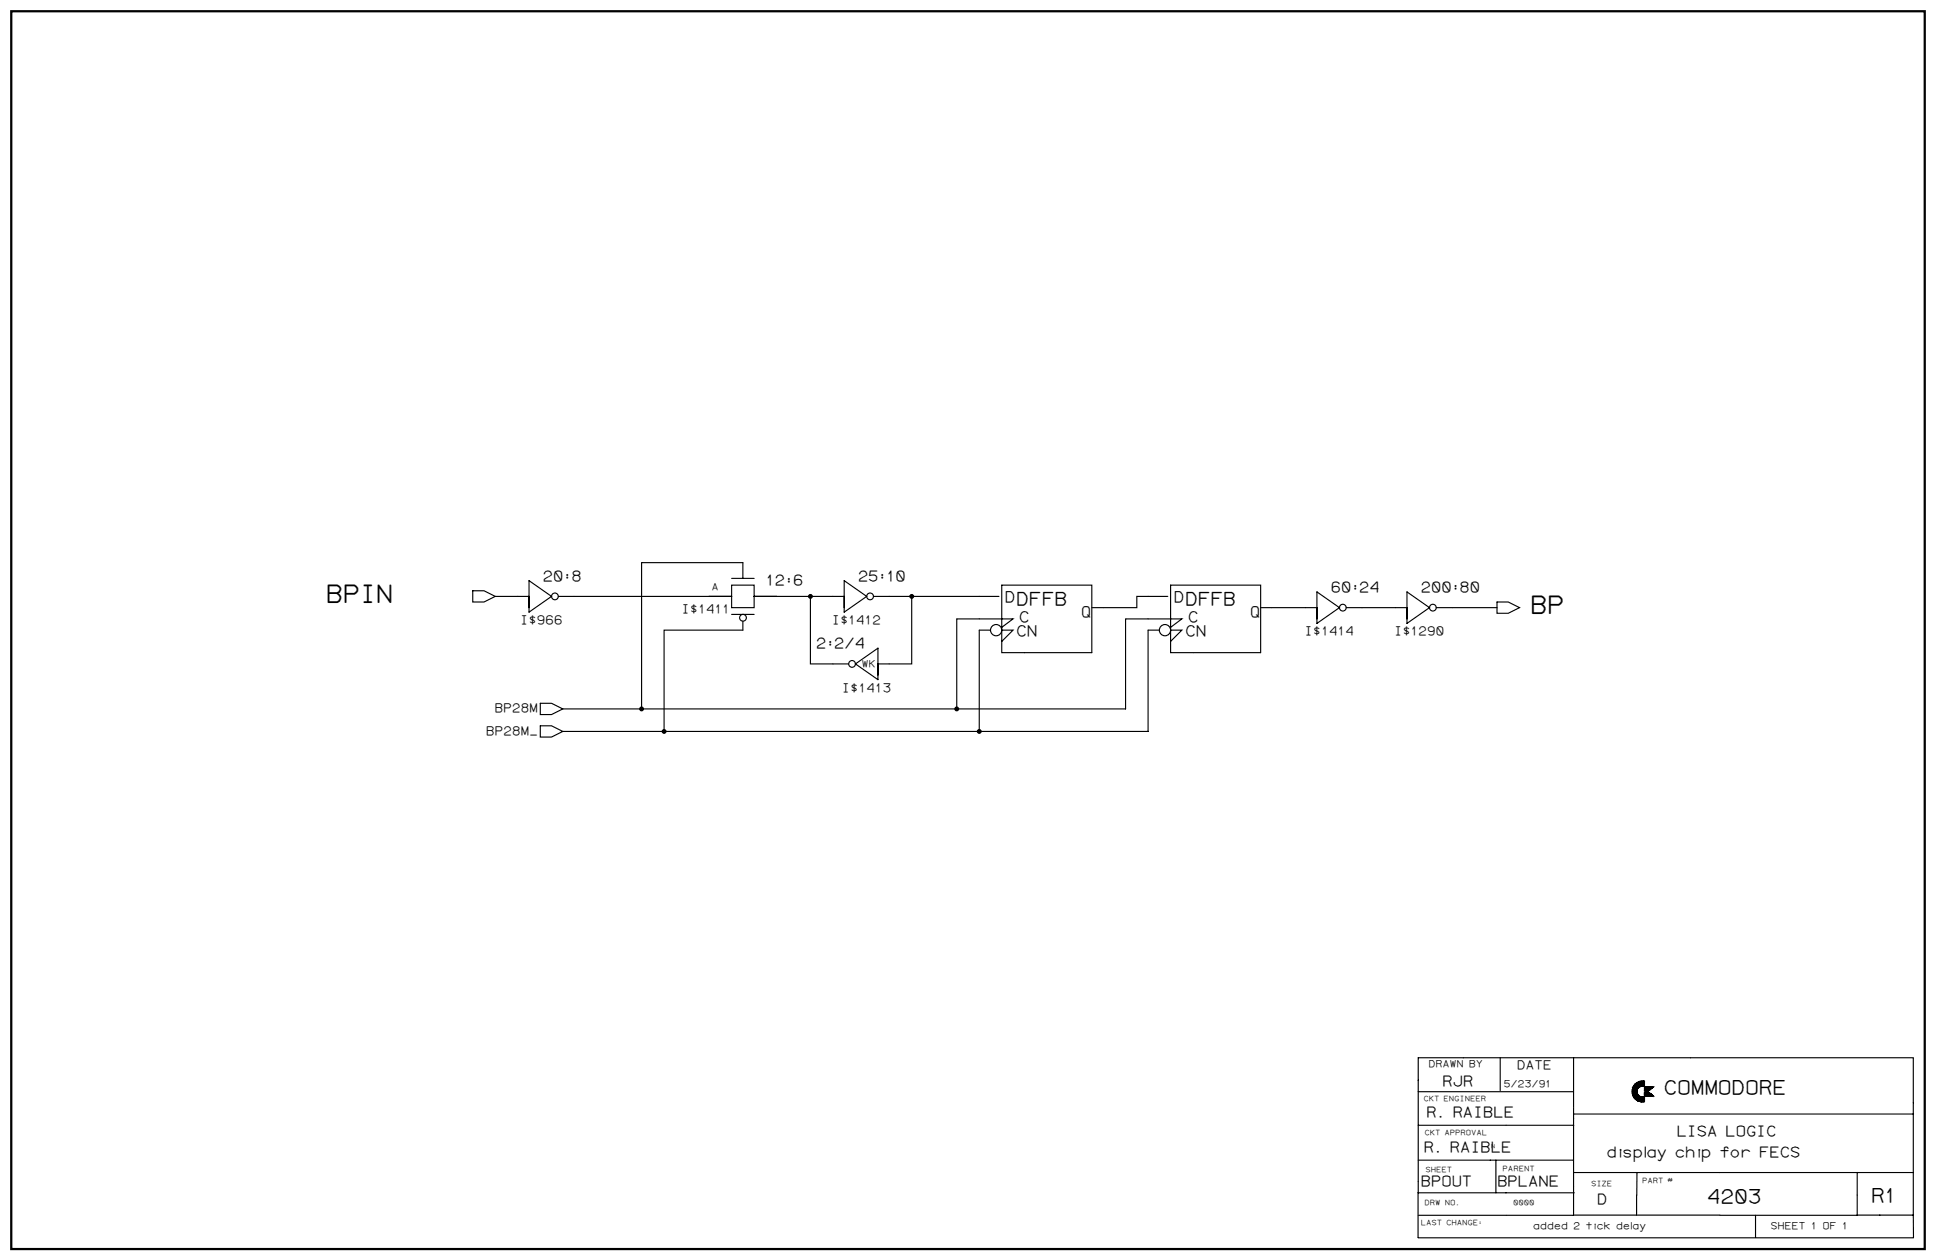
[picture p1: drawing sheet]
<svg xmlns="http://www.w3.org/2000/svg" width="1189mm" height="774mm" viewBox="0 0 1189 774" stroke-linecap="round" stroke-linejoin="round" font-family="sans-serif">
<path d="M7 7h1175v760h-1175z" fill="#fff" stroke="#fff" stroke-width=".61"/>
<path d="M7 7h1175v760h-1175z" fill="none" stroke="#000" stroke-width="1.4"/>
<g fill="none" stroke="#000" stroke-width=".69">
<path d="M325 357l14 9-14 10zM449 355h14M456 355v-9h-62v89M518 357l14 9-14 10zM615 359h55v42h-55zM719 359h55v42h-55zM290 363h7l7 3-7 4h-7zM304 366h21M343 366h106M449 366v-7h14v7M449 366v7h14v-7M449 377h14"/>
<path d="M463 366h55M498 366v42h23M536 366h24M613 366h-53v42h-21M717 366h-19v7h-28M774 373h35M809 364l14 9-14 10zM827 373h37M864 364l14 9-14 10zM882 373h37M919 370h7l7 3-7 4h-7zM456 382v5h-48v62"/>
<path d="M608 387h-7v62M615 385l7-5h-34v55M615 387h7l-7 7M712 387h-7v62h-359M719 385l7-5h-35v55h-345M719 387h7l-7 7M525 408l14-10v20zM332 432h7l7 3-7 4h-7zM332 446h7l7 3-7 4h-7zM921 650v20M966 650v30M1038 650h137v96"/>
<path d="M1038 650h-167v83h96M871 671h95M1002 670h3v6v-4l1 4h-1h1v-3l-1-2 1 2v3h1l-1-3 2 1h2v3h-2l-1-1v-3v3M1002 669l1 4v-5v6v-7v7l1 1-1-1 1-7-1 3v-3v7v-6v5v-5v5v-5v4l-1-3h1v4M1004 670v5v-8v3v-4v9v-9v9M1004 670l1-4v9M1004 666v9M1005 666v1v-2v2M1005 666v10v-11l-1 10 1-10v11v-6v6l1-4-1 4v-5v5v-4l1 4v-3v3v-3l1 3v-3v3v-2l1 3v-3v3v-3v3l1-3v3l1-3v3v-3l-1 3v-3v3v-3v3l-1-3v2v-2v3l-1-1v-2v2v-2M1005 665v11v-11v10v-9h-1v9l1 1-1-1v-8v-1v1v7l-1-4M1006 672v4v-3v3l1-3v3v-2v3l1-3v3v-3v3v-3l1 3v-3l1 3M1006 665l-2 2v1v-2v1v1h-1l1 2h-1h1h-1l1-1-1 1h1h-1h1h-1h1h-1l1 2-1-2 1 1h-1v2l2 2-1-1 1 1v-1v2v-3v2l-2-2"/>
<path d="M1006 665l-1 4M1006 665v4M1006 668v-3v3l-1-3v4v-4v4v-1v2v-5v5M1006 668v-3v3M1007 668l-1-3v3M1007 668v-3l-1 3M1008 667h.1M1008 675h2M1009 664v3l1-3v3h-1l1-3h-1l1 3h-1l1-3h-1v3v-3v3v-3v3h-2h2h-2l1-3v3l1-3v3v-3v3v-3v3l-1-3v3v-3v3v-3v3v-3v3v-3v3l-1-2v2v-2v3v-3v3M1009 664l1 3v-3h-1v3v-3v3l-1-3v3v-3v3v-3l-1 3v-2v3v-3l-1 3v-3v3l2-1h2M1010 668h5l-3 2h-2zM1010 671h2l3 2h-5z"/>
<path d="M1010 664a6 6 0 0 0-8 6 6 6 0 0 0 8 7v-3a3 3 0 0 1-5-4 3 3 0 0 1 5-3M1010 664l-4 1v4v-1l-1 1 1-4h-1v5v-5v11M1010 664v3M1010 673h5M1010 668v2M1010 671v2M1010 671v2l1-2v2v-2v2l1-2v2M1011 668v2M1012 668v2M1012 671v2M1012 671v2v-2l1 2v-2v2v-1h1v1M1012 668v2l3-2h-5"/>
<path d="M1013 671h-3l3 1h-3h4h-4l4 1h-4h5M1013 668v2h-3M1013 668v1M1013 668v1h-3M1014 668v1h-4M1014 673v-1v1M1014 668h.1M1014 673h1l-1-1v1M1014 668h-4M1015 668h-5M1015 668h.1M871 691h95"/>
<path d="M966 680v67h-95M966 684h209M871 713h95M919 713v20M871 733v27M966 720h209M1005 734v13M1005 720v14M1140 720v27h-84M966 746h90M1078 747v13M1140 746h35"/>
<path d="M1175 746v14M871 760h304"/>
<circle cx="341" cy="366" r="2.1"/>
<circle cx="456" cy="379" r="2.1"/>
<circle cx="534" cy="366" r="2.1"/>
<circle cx="825" cy="373" r="2.1"/>
<circle cx="880" cy="373" r="2.1"/>
<circle cx="612" cy="387" r="3"/>
<circle cx="715" cy="387" r="3"/>
<circle cx="523" cy="408" r="2.1"/>
</g>
<g fill="#000" stroke="#000" stroke-width=".69">
<circle cx="498" cy="366" r="1.2"/>
<circle cx="560" cy="366" r="1.2"/>
<circle cx="394" cy="435" r="1.2"/>
<circle cx="588" cy="435" r="1.2"/>
<circle cx="408" cy="449" r="1.2"/>
<circle cx="601" cy="449" r="1.2"/>
</g>
<g font-size="15.4">
<text x="200" y="370">BPIN</text>
<text x="939" y="376">BP</text>
</g>
<g font-size="12.3">
<text x="1021" y="672">COMMODORE</text>
<text x="1048" y="739">4203</text>
<text x="1149" y="738">R1</text>
</g>
<g font-size="11.5">
<text x="624" y="372">DFFB</text>
<text x="727" y="372">DFFB</text>
</g>
<g font-size="9.6">
<text x="617" y="370">D</text>
<text x="721" y="370">D</text>
<text x="626" y="382">C</text>
<text x="664" y="379">Q</text>
<text x="729" y="382">C</text>
<text x="767" y="379">Q</text>
<text x="624" y="391">CN</text>
<text x="727" y="391">CN</text>
</g>
<g font-size="9.2">
<text x="333" y="357">20:8</text>
<text x="470" y="359">12:6</text>
<text x="527" y="357">25:10</text>
<text x="817" y="364">60:24</text>
<text x="872" y="364">200:80</text>
<text x="501" y="398">2:2/4</text>
<text x="886" y="667">RJR</text>
<text x="876" y="686">R. RAIBLE</text>
<text x="1029" y="698">LISA LOGIC</text>
<text x="874" y="708">R. RAIBLE</text>
<text x="986" y="711">display chip for FECS</text>
<text x="872" y="729">BPOUT</text>
<text x="919" y="729">BPLANE</text>
<text x="981" y="740">D</text>
</g>
<g font-size="7.7">
<text x="418" y="377">I$1411</text>
<text x="319" y="383">I$966</text>
<text x="511" y="383">I$1412</text>
<text x="801" y="390">I$1414</text>
<text x="856" y="390">I$1290</text>
<text x="517" y="425">I$1413</text>
<text x="304" y="438">BP28M</text>
<text x="298" y="451">BP28M_</text>
<text x="932" y="657">DATE</text>
</g>
<g font-size="6.1">
<text x="437" y="362">A</text>
<text x="529" y="410">WK</text>
<text x="877" y="655">DRAWN BY</text>
<text x="923" y="668">5/23/91</text>
<text x="941" y="755">added 2 tick delay</text>
<text x="1087" y="755">SHEET 1 OF 1</text>
</g>
<g font-size="4.6">
<text x="874" y="676">CKT ENGINEER</text>
<text x="875" y="697">CKT APPROVAL</text>
<text x="875" y="720">SHEET</text>
<text x="923" y="720">PARENT</text>
<text x="977" y="728">SIZE</text>
<text x="1008" y="726">PART #</text>
<text x="875" y="740">DRW NO.</text>
<text x="929" y="740">0000</text>
<text x="872" y="753">LAST CHANGE:</text>
</g>
<text font-size="3.5" x="916" y="705">N</text>
</svg>
